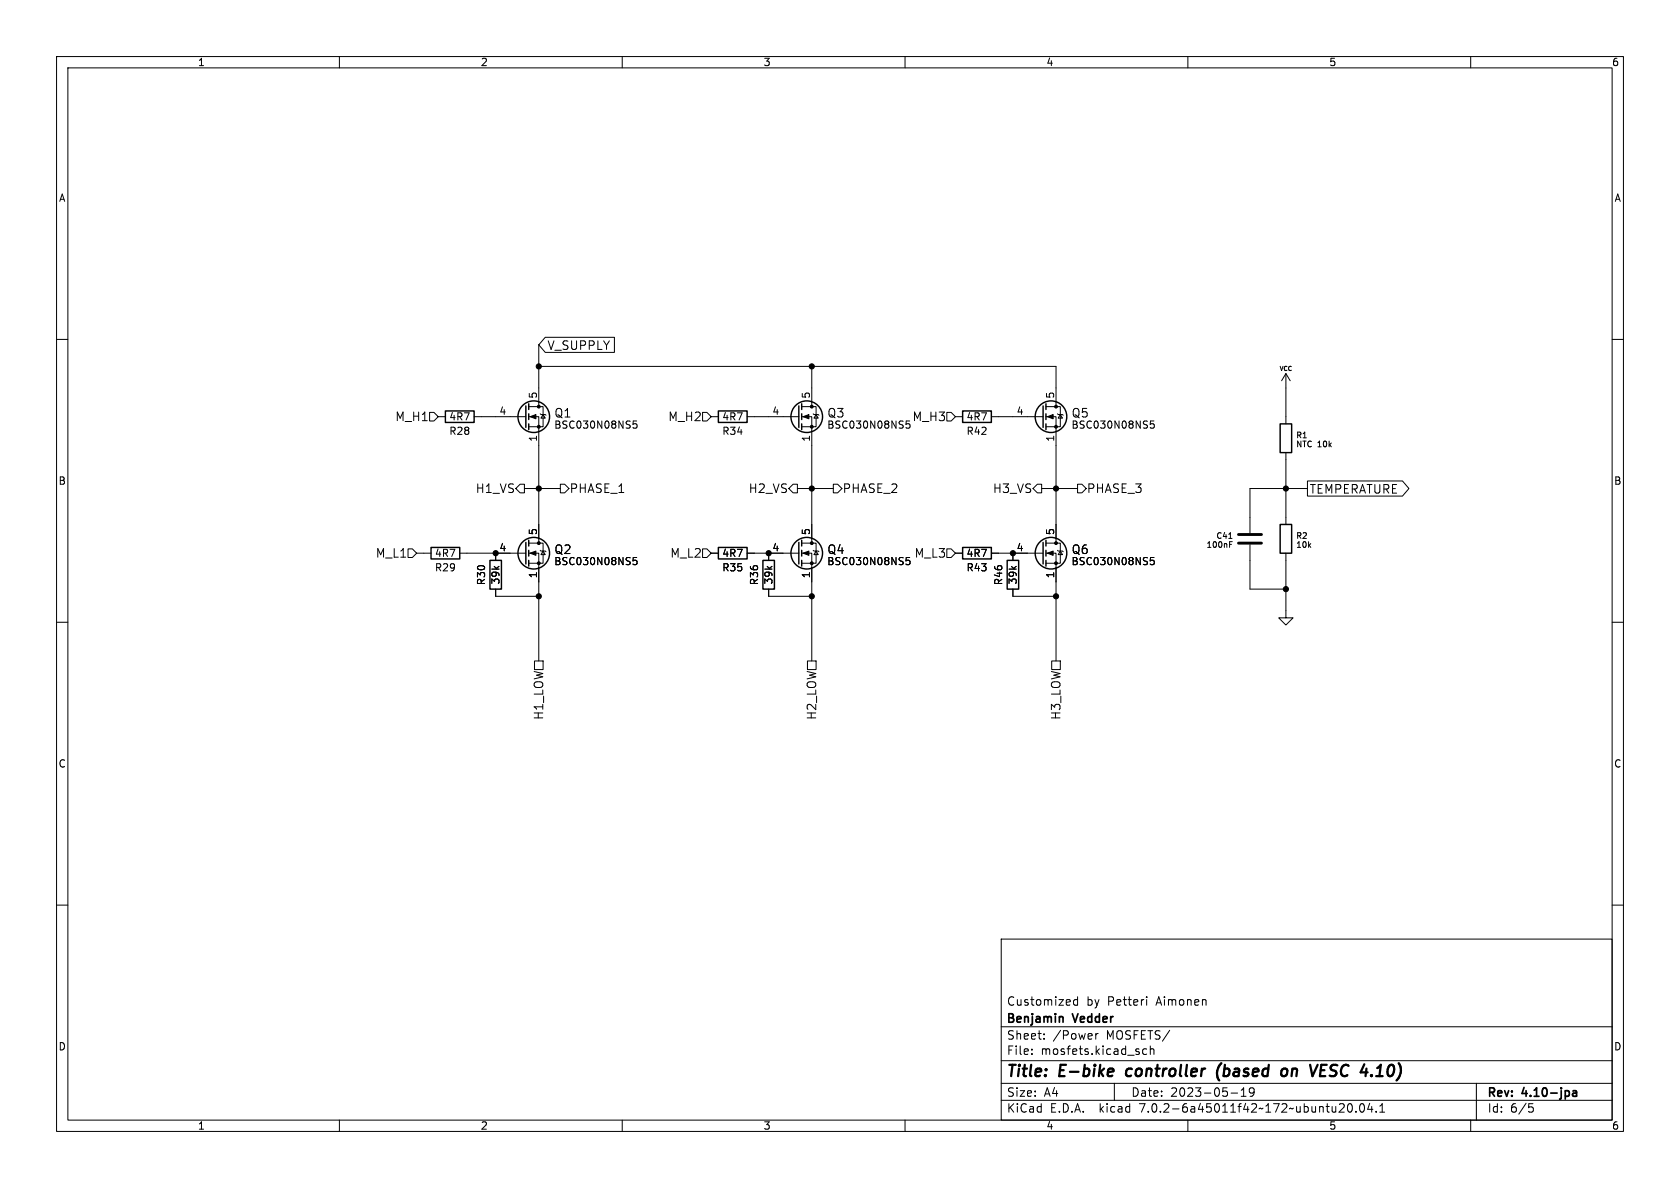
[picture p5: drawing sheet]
<svg xmlns="http://www.w3.org/2000/svg" width="297mm" height="210mm" viewBox="0 0 297 210" stroke-linecap="round" stroke-linejoin="round" font-family="sans-serif">
<g fill="none" stroke="#000" stroke-width=".18">
<path d="M10 10h277v190h-277zM12 12h273v186h-273zM60 10v2M110 10v2M160 10v2M210 10v2M260 10v2M10 60h2M96.4 59.6h12.2v2.7h-12.2l-1.2-1.3zM285 60h2M75.9 72.9h.8l.8 .8-.8 .7h-.8zM77.5 73.7h1.2"/>
<path d="M83.8 73.7h9.2M93.5 73.7h1.7v22.3M93.5 71.9h2.5v3.5h-2.5M95.2 61v10.9M95.2 64.8h91.5v7.1M95.5 73.2l.1 .1h.8l.1 .1M96 73.3l.4 .6h-.8zM112.6 74.4h-.6l-.1 .6 .2-.1 .4 .1 .1 .1v.5l-.2 .1-.5-.1M124.2 72.9h.8l.7 .8-.7 .7h-.8zM125.7 73.7h1.3M132.1 73.7h9.1M141.7 73.7h1.8v22.3"/>
<path d="M141.7 71.9h2.6v3.5h-2.6M143.5 64.8v7.1M143.8 73.2l.1 .1h.8l.1 .1M144.3 73.3l.4 .6h-.8zM160.2 75.6l.1 .1 .5-.1M160.8 74.4h-.6v.6l.1-.1 .5 .1M167.4 72.9h.7l.8 .8-.8 .7h-.7zM168.9 73.7h1.3M175.3 73.7h9.1M184.9 73.7h1.8v22.3M184.9 71.9h2.6v3.5h-2.6M186.9 73.2l.2 .1h.7l.2 .1"/>
<path d="M187.5 73.3l.3 .6h-.7zM204 74.4h-.6l-.1 .6 .2-.1 .4 .1 .2 .1-.1 .5-.2 .1-.5-.1M227.3 66l-.7 1.3M227.3 66v8.9M227.3 66l.8 1.3M72.1 97h.8l.8 .8-.8 .8h-.8zM73.7 97.8h2.5M81.3 97.8h11.7M87.6 97.8v1.3M91.9 85.6h.8v1.5h-.8l-.7-.7zM92.7 86.4h6.4M93.5 97.8h1.7v19"/>
<path d="M93.5 96h2.5v3.6h-2.5M95.5 97.3l.1 .1h.8l.1 .1M96 97.4l.4 .6h-.8zM99.1 85.6h.7l.8 .8-.8 .7h-.7zM112.6 98.6h-.6l-.1 .6 .2-.2 .4 .1 .1 .2v.4l-.2 .1-.5-.1M124.2 97h.8l.7 .8-.7 .8h-.8zM125.7 97.8h1.3M132.1 97.8h9.1M135.9 97.8v1.3M139.4 86.4l.8-.8h.8v1.5h-.8zM141 86.4h6.3M141.7 97.8h1.8v19"/>
<path d="M141.7 96h2.6v3.6h-2.6M143.8 97.3l.1 .1h.8l.1 .1M144.3 97.4l.4 .6h-.8zM147.3 85.6h.8l.7 .8-.7 .7h-.8zM160.8 98.6h-.6v.6l.1-.2 .5 .1 .1 .2-.1 .4-.2 .1-.4-.1M167.4 97h.7l.8 .8-.8 .8h-.7zM168.9 97.8h1.3M175.3 97.8h9.1M179.1 97.8v1.3M183.4 85.6h.7v1.5h-.7l-.8-.7zM184.1 86.4h6.4M184.9 97.8h1.8v19"/>
<path d="M184.9 96h2.6v3.6h-2.6M186.9 97.3l.2 .1h.7l.2 .1M187.5 97.4l.3 .6h-.7zM190.5 85.6h.8l.7 .8-.7 .7h-.8zM204 98.6h-.6l-.1 .6 .2-.2 .4 .1 .2 .2-.1 .4-.2 .1-.5-.1M217.2 95.2h.6M217.4 96.2h.3M217.4 95.8h.5M221 96.3v7.8h6.3M227.3 97.8v11.4h1.3l-1.3 1.3-1.2-1.3h1.2M227.3 80v12.7M231.1 85h16.8l1.2 1.4-1.2 1.3h-16.8z"/>
<path d="M231.1 86.4h-10.1v7.8M10 110h2M87.6 104.1v1.3h7.6M94.5 116.8h1.5v1.6h-1.5zM135.9 104.1v1.3h7.6M142.7 116.8h1.6v1.6h-1.6zM179.1 104.1v1.3h7.6M185.9 116.8h1.6v1.6h-1.6zM285 110h2M10 160h2M285 160h2M177 166h108v32h-108z"/>
<path d="M190.5 176.8l-.4-.1-.3 .3v.4l.1 .2h.6M190.5 176.2v1.5M202.7 176.2v.1M202.7 176.7v1M60 198v2M110 198v2M160 198v2M177 194.5h108M177 191.5h108M177 187.5h108M177 181.5h108M182.4 186.3v.1"/>
<path d="M182.4 185.5v.1M184.6 183.6v.1M184.6 182.8v.1M193.7 182.7v1M194.1 182.7l-.2 .1-.2 .2M197 191.5v3M202.7 185.5l-.4-.1-.3 .3v.4l.1 .2h.6M203.4 185.5l.2-.1 .3 .1 .1 .9M203.4 184.9v1.5M210 198v2M217.6 193.2h1.2M219.4 193.8h.9"/>
<path d="M219.4 192.7l.5-.4v1.5M221.1 192.3l-.2 .3v.5l.5 .1 .3-.3M221.4 192.3l.2 .1a.99 .99 0 0 1-.3 1.4h-.3M237.5 195.2l.1 .2v.3l-.9 .9h.9M238.4 195.2l.2-.1a.81 .81 0 0 1 .6 .6 .81 .81 0 0 1-.3 .8l-.2 .1a.81 .81 0 0 1-.3-1.4zM239.7 196.5v.1M240.5 195.2l.2-.1a.81 .81 0 0 1 .6 .6 .81 .81 0 0 1-.3 .8l-.1 .1a.81 .81 0 0 1-.4-1.4zM242.1 195l-.3 1.1h.9M242.5 195.6v1M243.3 196.5v.1M243.9 196.6h.9M243.9 195.5l.5-.4v1.5"/>
<path d="M260 198v2M261 191.5v6.5M270.4 195.7h.4l.3 .3-.2 .5-.5 .1"/>
</g>
<path d="M278.1 192.9h.5l.1 .9M278.7 193.2h-.5a.29 .29 0 0 0-.2 .3 .29 .29 0 0 0 .2 .3l.5-.1" fill="none" stroke="#000" stroke-width=".3"/>
<path d="M196.8 189v.4l-.9 .2M199.1 189.3v.7M215.8 188a2.33 2.33 0 0 0-.3 3M226.5 189.3a.55 .55 0 0 1 .6-.4 .55 .55 0 0 1 .5 .4l-.1 .6a.57 .57 0 0 1-1 .1M231.6 188.2l.4 2 .9-2M233.5 189.2h.6M234.5 188.2h-.9l-.3 2h1" fill="none" stroke="#000" stroke-width=".4"/>
<g fill="none" stroke="#000" stroke-width=".25">
<path d="M78.7 72.6h5.1v2.1h-5.1zM93 71.8v3.8M93.5 71.4v1M93.5 73.2v1M93.5 74.9v1M127 72.6h5.1v2.1h-5.1zM141.2 71.8v3.8M141.7 71.4v1M141.7 73.2v1M141.7 74.9v1M170.2 72.6h5.1v2.1h-5.1zM184.4 71.8v3.8"/>
<path d="M184.9 71.4v1M184.9 73.2v1M184.9 74.9v1M226.3 74.9h2v5.1h-2zM76.2 96.8h5.1v2h-5.1zM86.6 99.1h2v5h-2zM93 95.9v3.8M93.5 95.5v1M93.5 97.3v1M93.5 99.1v1M127 96.8h5.1v2h-5.1zM134.9 99.1h2v5h-2z"/>
<path d="M141.2 95.9v3.8M141.7 95.5v1M141.7 97.3v1M141.7 99.1v1M170.2 96.8h5.1v2h-5.1zM178.1 99.1h2v5h-2zM184.4 95.9v3.8M184.9 95.5v1M184.9 97.3v1M184.9 99.1v1M226.3 92.7h2v5.1h-2z"/>
<circle cx="94.4" cy="73.7" r="2.79"/>
<circle cx="142.6" cy="73.7" r="2.79"/>
<circle cx="185.8" cy="73.7" r="2.79"/>
<circle cx="94.4" cy="97.8" r="2.79"/>
<circle cx="142.6" cy="97.8" r="2.79"/>
<circle cx="185.8" cy="97.8" r="2.79"/>
</g>
<g fill="#000" stroke="#000" stroke-width=".18">
<path d="M93.7 73.7l1-.4v.7zM142 73.7l1-.4v.7zM185.2 73.7l1-.4v.7zM93.7 97.8l1-.4v.8zM142 97.8l1-.4v.8zM185.2 97.8l1-.4v.8z"/>
<circle cx="95.2" cy="64.8" r=".46"/>
<circle cx="95.2" cy="71.9" r=".25"/>
<circle cx="95.2" cy="75.4" r=".25"/>
<circle cx="143.5" cy="64.8" r=".46"/>
<circle cx="143.5" cy="75.4" r=".25"/>
<circle cx="143.5" cy="71.9" r=".25"/>
<circle cx="186.7" cy="71.9" r=".25"/>
<circle cx="186.7" cy="75.4" r=".25"/>
<circle cx="87.6" cy="97.8" r=".46"/>
<circle cx="95.2" cy="86.4" r=".46"/>
<circle cx="95.2" cy="99.6" r=".25"/>
<circle cx="95.2" cy="96" r=".25"/>
<circle cx="135.9" cy="97.8" r=".46"/>
<circle cx="143.5" cy="86.4" r=".46"/>
<circle cx="143.5" cy="96" r=".25"/>
<circle cx="143.5" cy="99.6" r=".25"/>
<circle cx="179.1" cy="97.8" r=".46"/>
<circle cx="186.7" cy="86.4" r=".46"/>
<circle cx="186.7" cy="99.6" r=".25"/>
<circle cx="186.7" cy="96" r=".25"/>
<circle cx="227.3" cy="86.4" r=".46"/>
<circle cx="95.2" cy="105.4" r=".46"/>
<circle cx="143.5" cy="105.4" r=".46"/>
<circle cx="186.7" cy="105.4" r=".46"/>
<circle cx="227.3" cy="104.1" r=".46"/>
</g>
<path d="M218.9 96h4.1M218.9 94.5h4.1" fill="none" stroke="#000" stroke-width=".51"/>
<g font-size="2.8">
<text x="178" y="190.8">Title:</text>
<text x="187.4" y="190.8">E-bike</text>
<text x="199.8" y="190.8">controller</text>
<text x="216.4" y="190.8">(based</text>
<text x="228.5" y="190.8">on</text>
<text x="234.2" y="190.8">VESC 4.10)</text>
</g>
<g font-size="2.1">
<text x="96.8" y="62">V_SUPPLY</text>
<text x="69.8" y="74.6">M_H1</text>
<text x="98" y="74">Q1</text>
<text x="118.1" y="74.6">M_H2</text>
<text x="146.2" y="74">Q3</text>
<text x="161.2" y="74.6">M_H3</text>
<text x="189.4" y="74">Q5</text>
<text x="84" y="87.3">H1_VS</text>
<text x="100.7" y="87.3">PHASE_1</text>
<text x="132.3" y="87.3">H2_VS</text>
<text x="149" y="87.3">PHASE_2</text>
<text x="175.5" y="87.3">H3_VS</text>
<text x="192.1" y="87.3">PHASE_3</text>
<text x="231.5" y="87.4">TEMPERATURE</text>
<text x="66.3" y="98.7">M_L1</text>
<text x="98" y="98.1">Q2</text>
<text x="118.4" y="98.7">M_L2</text>
<text x="146.2" y="98.1">Q4</text>
<text x="161.6" y="98.7">M_L3</text>
<text x="189.4" y="98.1">Q6</text>
<text x="96.2" y="127.3" transform="rotate(-90 96.2 127.3)">H1_LOW</text>
<text x="144.5" y="127.3" transform="rotate(-90 144.5 127.3)">H2_LOW</text>
<text x="187.6" y="127.3" transform="rotate(-90 187.6 127.3)">H3_LOW</text>
<text x="178" y="177.9">Customized</text>
<text x="192.1" y="177.9">by</text>
<text x="195.8" y="177.9">Petteri</text>
<text x="204.5" y="177.9">Aimonen</text>
<text x="178" y="183.9">Sheet:</text>
<text x="178" y="181.1">Benjamin</text>
<text x="186.2" y="183.9">/Power</text>
<text x="189.9" y="181.1">Vedder</text>
<text x="195.6" y="183.9">MOSFETS/</text>
<text x="178" y="186.6">File:</text>
<text x="184" y="186.6">mosfets.kicad_sch</text>
<text x="178" y="196.8">KiCad</text>
<text x="178" y="194">Size:</text>
<text x="184.6" y="194">A4</text>
<text x="185.7" y="196.8">E.D.A.</text>
<text x="194.4" y="196.8">kicad</text>
<text x="200" y="194">Date:</text>
<text x="201.5" y="196.8">7.0.2-6a45011f42~172~ubuntu20.04.1</text>
<text x="206.9" y="194">2023-05-19</text>
<text x="263" y="194.2">Rev:</text>
<text x="263" y="196.8">Id:</text>
<text x="267" y="196.8">6/5</text>
<text x="269.2" y="194.2">4.10-jpa</text>
</g>
<g font-size="1.8">
<text x="35" y="11.8">1</text>
<text x="85" y="11.8">2</text>
<text x="135" y="11.8">3</text>
<text x="185" y="11.8">4</text>
<text x="235" y="11.8">5</text>
<text x="285" y="11.8">6</text>
<text x="10.4" y="35.8">A</text>
<text x="285.4" y="35.8">A</text>
<text x="95" y="70.5" transform="rotate(-90 95 70.5)">5</text>
<text x="143.3" y="70.5" transform="rotate(-90 143.3 70.5)">5</text>
<text x="186.4" y="70.5" transform="rotate(-90 186.4 70.5)">5</text>
<text x="79.4" y="77">R28</text>
<text x="79.4" y="74.5">4R7</text>
<text x="88.2" y="73.4">4</text>
<text x="97.9" y="75.9">BSC030N08NS5</text>
<text x="127.6" y="77">R34</text>
<text x="127.6" y="74.5">4R7</text>
<text x="136.5" y="73.4">4</text>
<text x="146.2" y="75.9">BSC030N08NS5</text>
<text x="170.8" y="77">R42</text>
<text x="170.8" y="74.5">4R7</text>
<text x="179.7" y="73.4">4</text>
<text x="189.4" y="75.9">BSC030N08NS5</text>
<text x="95" y="78.1" transform="rotate(-90 95 78.1)">1</text>
<text x="143.3" y="78.1" transform="rotate(-90 143.3 78.1)">1</text>
<text x="186.4" y="78.1" transform="rotate(-90 186.4 78.1)">1</text>
<text x="10.3" y="85.8">B</text>
<text x="285.3" y="85.8">B</text>
<text x="95" y="94.6" transform="rotate(-90 95 94.6)">5</text>
<text x="143.3" y="94.6" transform="rotate(-90 143.3 94.6)">5</text>
<text x="186.4" y="94.6" transform="rotate(-90 186.4 94.6)">5</text>
<text x="76.8" y="101.2">R29</text>
<text x="76.8" y="98.6">4R7</text>
<text x="88.2" y="97.5">4</text>
<text x="97.9" y="100.1">BSC030N08NS5</text>
<text x="127.6" y="101.2">R35</text>
<text x="127.6" y="98.6">4R7</text>
<text x="136.5" y="97.5">4</text>
<text x="146.2" y="100.1">BSC030N08NS5</text>
<text x="170.8" y="101.2">R43</text>
<text x="170.8" y="98.6">4R7</text>
<text x="179.7" y="97.5">4</text>
<text x="189.4" y="100.1">BSC030N08NS5</text>
<text x="85.9" y="103.5" transform="rotate(-90 85.9 103.5)">R30</text>
<text x="88.5" y="103.4" transform="rotate(-90 88.5 103.4)">39k</text>
<text x="95" y="102.3" transform="rotate(-90 95 102.3)">1</text>
<text x="134.2" y="103.5" transform="rotate(-90 134.2 103.5)">R36</text>
<text x="136.7" y="103.4" transform="rotate(-90 136.7 103.4)">39k</text>
<text x="143.3" y="102.3" transform="rotate(-90 143.3 102.3)">1</text>
<text x="177.4" y="103.5" transform="rotate(-90 177.4 103.5)">R46</text>
<text x="179.9" y="103.4" transform="rotate(-90 179.9 103.4)">39k</text>
<text x="186.4" y="102.3" transform="rotate(-90 186.4 102.3)">1</text>
<text x="10.3" y="135.8">C</text>
<text x="285.3" y="135.8">C</text>
<text x="10.3" y="185.8">D</text>
<text x="285.3" y="185.8">D</text>
<text x="35" y="199.8">1</text>
<text x="85" y="199.8">2</text>
<text x="135" y="199.8">3</text>
<text x="185" y="199.8">4</text>
<text x="235" y="199.8">5</text>
<text x="285" y="199.8">6</text>
</g>
<g font-size="1.4">
<text x="229.1" y="77.6">R1</text>
<text x="229.1" y="79.2">NTC 10k</text>
<text x="215" y="95.4">C41</text>
<text x="229.1" y="95.4">R2</text>
<text x="213.2" y="97">100nF</text>
<text x="229.1" y="97">10k</text>
</g>
<text font-size="1.1" x="226.1" y="65.7">VCC</text>
</svg>
